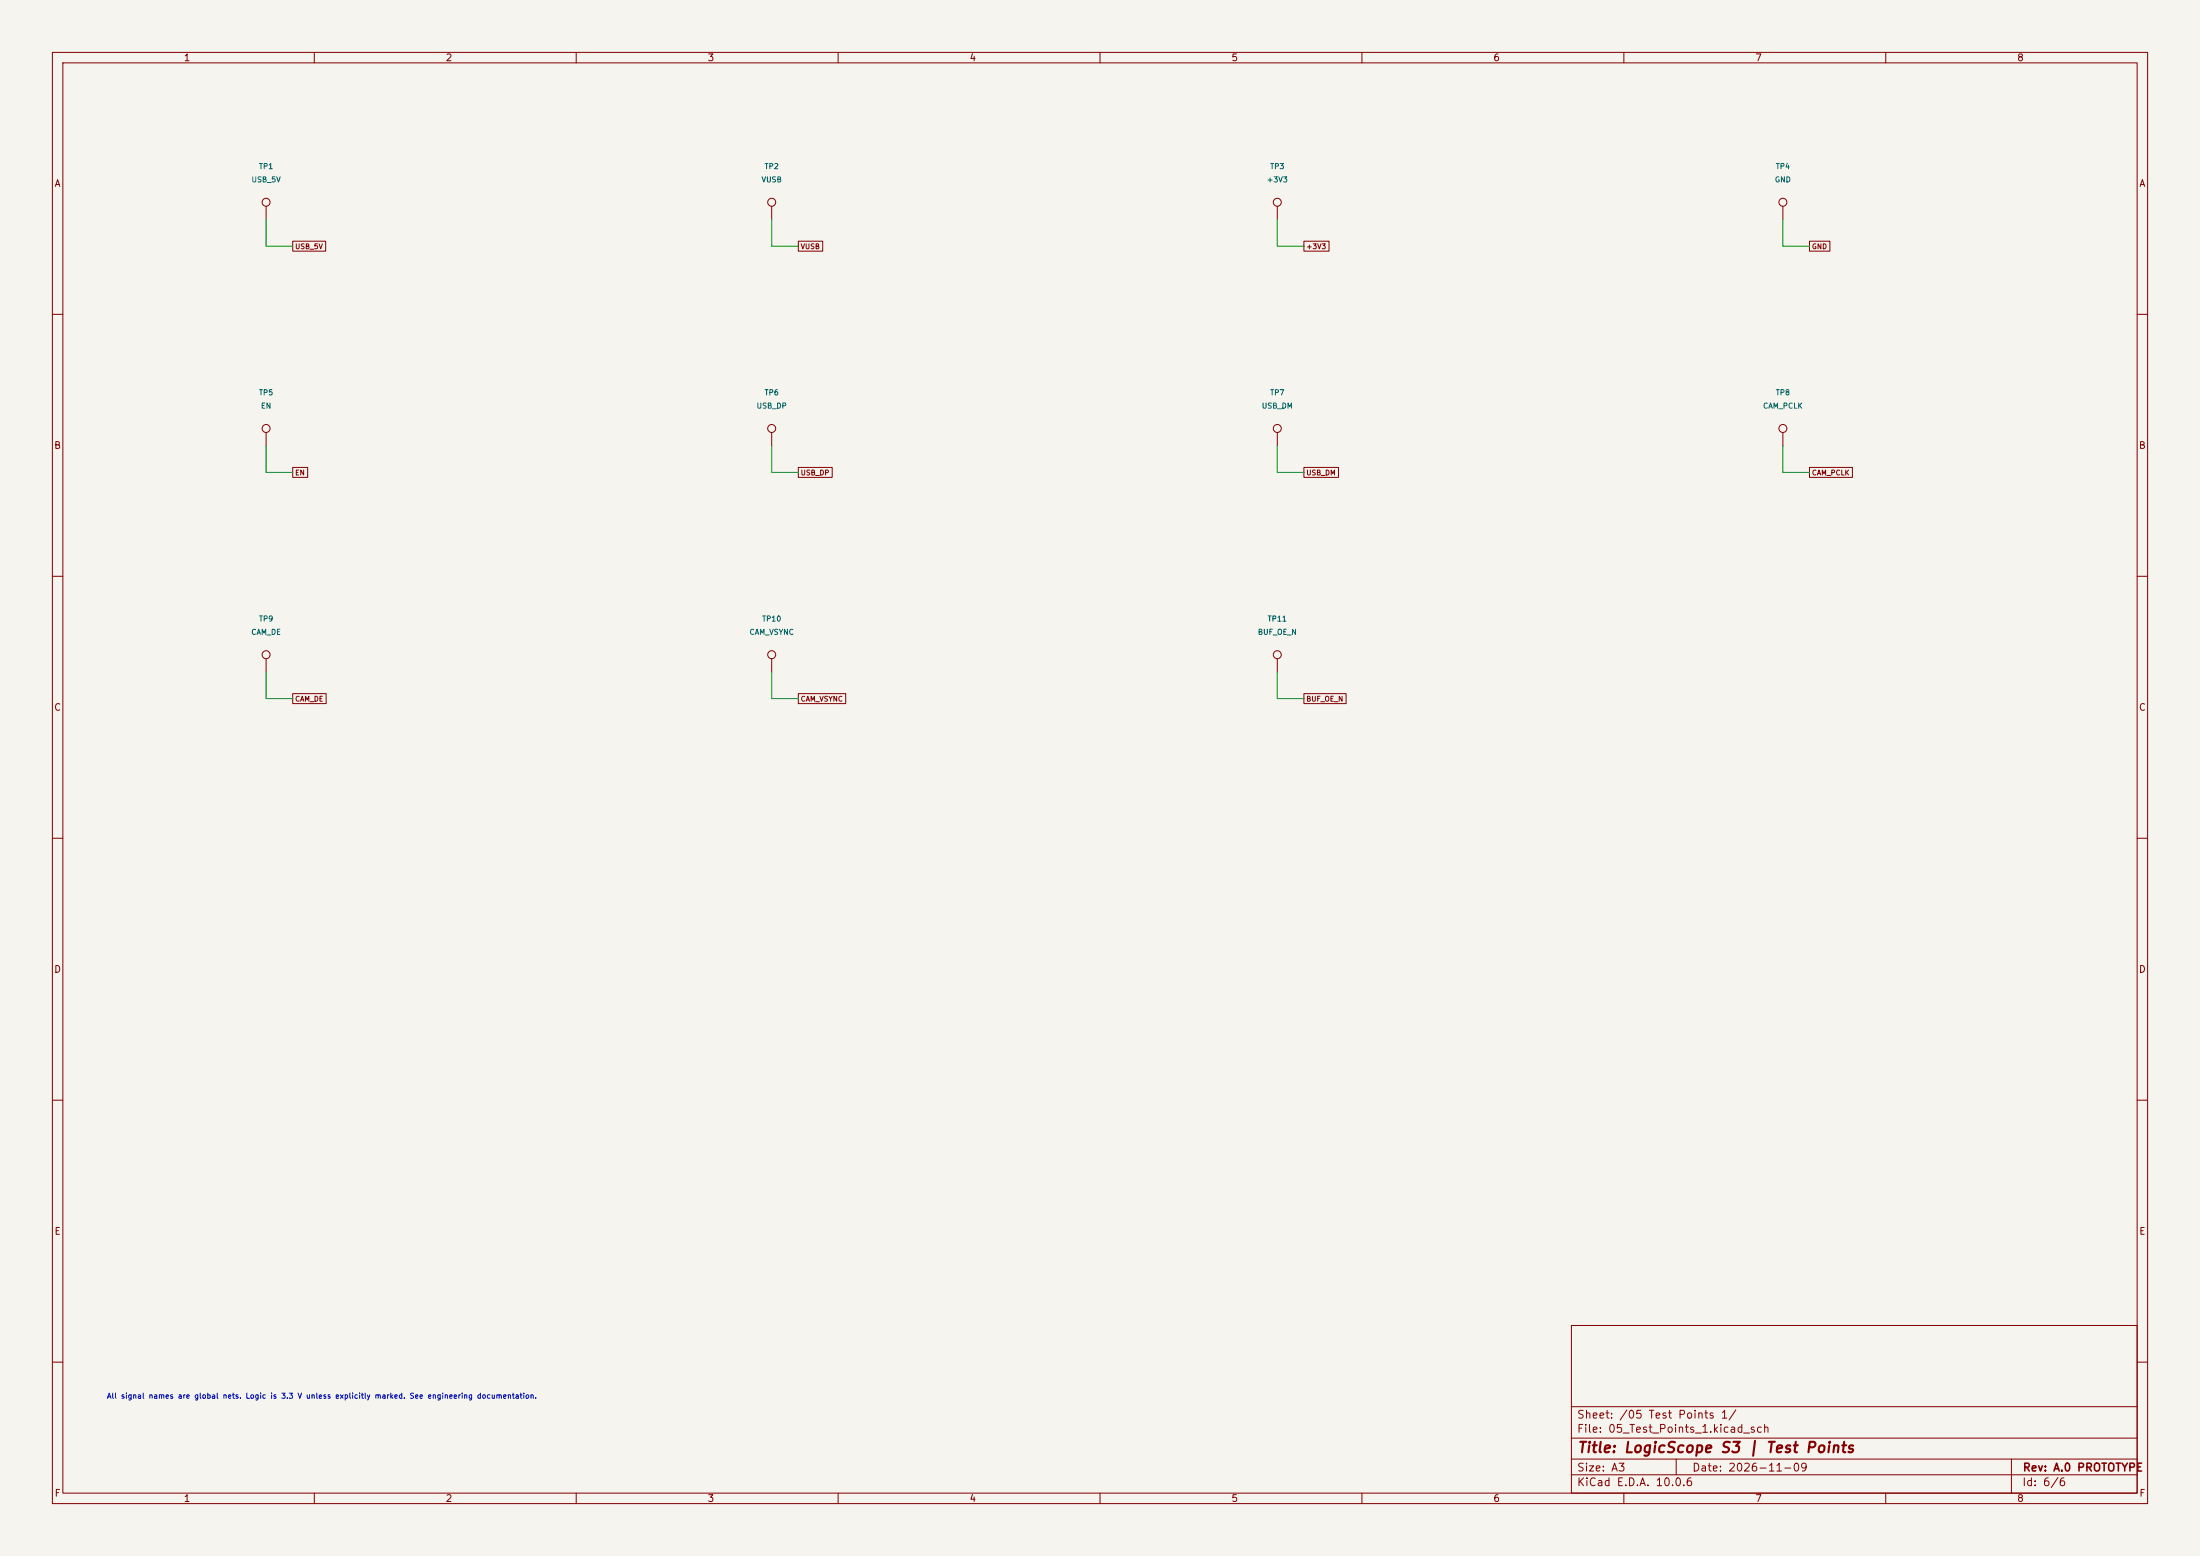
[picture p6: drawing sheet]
(kicad_sch (version 20250114) (generator "eeschema") (paper "A3") (title_block (title "LogicScope S3 | Test Points") (rev "A.0 PROTOTYPE") (date "2026-11-09")) (lib_symbols (symbol "Connector:TestPoint" (pin_numbers (hide yes)) (pin_names (offset 0.762) (hide yes)) (exclude_from_sim no) (in_bom yes) (on_board yes) (in_pos_files yes) (duplicate_pin_numbers_are_jumpers no) (property "Reference" "TP" (at 0 6.858 0) (show_name no) (do_not_autoplace no) (effects (font (size 1.27 1.27)))) (property "Value" "TestPoint" (at 0 5.08 0) (show_name no) (do_not_autoplace no) (effects (font (size 1.27 1.27)))) (property "Footprint" "" (at 5.08 0 0) (show_name no) (do_not_autoplace no) (hide yes) (effects (font (size 1.27 1.27)))) (property "Datasheet" "" (at 5.08 0 0) (show_name no) (do_not_autoplace no) (hide yes) (effects (font (size 1.27 1.27)))) (property "Description" "test point" (at 0 0 0) (show_name no) (do_not_autoplace no) (hide yes) (effects (font (size 1.27 1.27)))) (property "ki_keywords" "test point tp" (at 0 0 0) (show_name no) (do_not_autoplace no) (hide yes) (effects (font (size 1.27 1.27)))) (property "ki_fp_filters" "Pin* Test*" (at 0 0 0) (show_name no) (do_not_autoplace no) (hide yes) (effects (font (size 1.27 1.27)))) (symbol "TestPoint_0_1" (circle (center 0 3.302) (radius 0.762) (stroke (width 0) (type default)) (fill (type none)))) (symbol "TestPoint_1_1" (pin passive line (at 0 0 90) (length 2.54) (name "1" (effects (font (size 1.27 1.27)))) (number "1" (effects (font (size 1.27 1.27)))))) (embedded_fonts no))) (wire (pts (xy 50.8 41.91) (xy 50.8 46.99)) (stroke (width 0) (type default))) (global_label "USB_5V" (shape passive) (at 55.88 46.99 180) (fields_autoplaced yes) (effects (font (size 0.95 0.95)) (justify left))) (symbol (lib_id "Connector:TestPoint") (at 50.8 41.91 0) (unit 1) (in_bom no) (on_board yes) (dnp no) (property "Reference" "TP1" (at 50.8 31.749999999999996 0) (effects (font (size 1 1)))) (property "Value" "USB_5V" (at 50.8 34.29 0) (effects (font (size 1 1)))) (property "Footprint" "TestPoint:TestPoint_Pad_D1.0mm" (at 50.8 41.91 0) (effects (font (size 1 1))) (hide yes)) (property "MPN" "PCB_PAD" (at 50.8 41.91 0) (effects (font (size 1 1))) (hide yes)) (property "Manufacturer" "PCB" (at 50.8 41.91 0) (effects (font (size 1 1))) (hide yes)) (property "Datasheet" "" (at 50.8 41.91 0) (effects (font (size 1 1))) (hide yes)) (pin "1") (in_pos_files no)) (wire (pts (xy 147.32 41.91) (xy 147.32 46.99)) (stroke (width 0) (type default))) (global_label "VUSB" (shape passive) (at 152.4 46.99 180) (fields_autoplaced yes) (effects (font (size 0.95 0.95)) (justify left))) (symbol (lib_id "Connector:TestPoint") (at 147.32 41.91 0) (unit 1) (in_bom no) (on_board yes) (dnp no) (property "Reference" "TP2" (at 147.32 31.749999999999996 0) (effects (font (size 1 1)))) (property "Value" "VUSB" (at 147.32 34.29 0) (effects (font (size 1 1)))) (property "Footprint" "TestPoint:TestPoint_Pad_D1.0mm" (at 147.32 41.91 0) (effects (font (size 1 1))) (hide yes)) (property "MPN" "PCB_PAD" (at 147.32 41.91 0) (effects (font (size 1 1))) (hide yes)) (property "Manufacturer" "PCB" (at 147.32 41.91 0) (effects (font (size 1 1))) (hide yes)) (property "Datasheet" "" (at 147.32 41.91 0) (effects (font (size 1 1))) (hide yes)) (pin "1") (in_pos_files no)) (wire (pts (xy 243.84 41.91) (xy 243.84 46.99)) (stroke (width 0) (type default))) (global_label "+3V3" (shape passive) (at 248.92 46.99 180) (fields_autoplaced yes) (effects (font (size 0.95 0.95)) (justify left))) (symbol (lib_id "Connector:TestPoint") (at 243.83999999999997 41.91 0) (unit 1) (in_bom no) (on_board yes) (dnp no) (property "Reference" "TP3" (at 243.83999999999997 31.749999999999996 0) (effects (font (size 1 1)))) (property "Value" "+3V3" (at 243.83999999999997 34.29 0) (effects (font (size 1 1)))) (property "Footprint" "TestPoint:TestPoint_Pad_D1.0mm" (at 243.83999999999997 41.91 0) (effects (font (size 1 1))) (hide yes)) (property "MPN" "PCB_PAD" (at 243.83999999999997 41.91 0) (effects (font (size 1 1))) (hide yes)) (property "Manufacturer" "PCB" (at 243.83999999999997 41.91 0) (effects (font (size 1 1))) (hide yes)) (property "Datasheet" "" (at 243.83999999999997 41.91 0) (effects (font (size 1 1))) (hide yes)) (pin "1") (in_pos_files no)) (wire (pts (xy 340.36 41.91) (xy 340.36 46.99)) (stroke (width 0) (type default))) (global_label "GND" (shape passive) (at 345.44 46.99 180) (fields_autoplaced yes) (effects (font (size 0.95 0.95)) (justify left))) (symbol (lib_id "Connector:TestPoint") (at 340.36 41.91 0) (unit 1) (in_bom no) (on_board yes) (dnp no) (property "Reference" "TP4" (at 340.36 31.749999999999996 0) (effects (font (size 1 1)))) (property "Value" "GND" (at 340.36 34.29 0) (effects (font (size 1 1)))) (property "Footprint" "TestPoint:TestPoint_Pad_D1.0mm" (at 340.36 41.91 0) (effects (font (size 1 1))) (hide yes)) (property "MPN" "PCB_PAD" (at 340.36 41.91 0) (effects (font (size 1 1))) (hide yes)) (property "Manufacturer" "PCB" (at 340.36 41.91 0) (effects (font (size 1 1))) (hide yes)) (property "Datasheet" "" (at 340.36 41.91 0) (effects (font (size 1 1))) (hide yes)) (pin "1") (in_pos_files no)) (wire (pts (xy 50.8 85.09) (xy 50.8 90.17)) (stroke (width 0) (type default))) (global_label "EN" (shape passive) (at 55.88 90.17 180) (fields_autoplaced yes) (effects (font (size 0.95 0.95)) (justify left))) (symbol (lib_id "Connector:TestPoint") (at 50.8 85.09 0) (unit 1) (in_bom no) (on_board yes) (dnp no) (property "Reference" "TP5" (at 50.8 74.93 0) (effects (font (size 1 1)))) (property "Value" "EN" (at 50.8 77.47000000000001 0) (effects (font (size 1 1)))) (property "Footprint" "TestPoint:TestPoint_Pad_D1.0mm" (at 50.8 85.09 0) (effects (font (size 1 1))) (hide yes)) (property "MPN" "PCB_PAD" (at 50.8 85.09 0) (effects (font (size 1 1))) (hide yes)) (property "Manufacturer" "PCB" (at 50.8 85.09 0) (effects (font (size 1 1))) (hide yes)) (property "Datasheet" "" (at 50.8 85.09 0) (effects (font (size 1 1))) (hide yes)) (pin "1") (in_pos_files no)) (wire (pts (xy 147.32 85.09) (xy 147.32 90.17)) (stroke (width 0) (type default))) (global_label "USB_DP" (shape passive) (at 152.4 90.17 180) (fields_autoplaced yes) (effects (font (size 0.95 0.95)) (justify left))) (symbol (lib_id "Connector:TestPoint") (at 147.32 85.09 0) (unit 1) (in_bom no) (on_board yes) (dnp no) (property "Reference" "TP6" (at 147.32 74.93 0) (effects (font (size 1 1)))) (property "Value" "USB_DP" (at 147.32 77.47000000000001 0) (effects (font (size 1 1)))) (property "Footprint" "LogicScope:TestPoint_D0.5mm" (at 147.32 85.09 0) (effects (font (size 1 1))) (hide yes)) (property "MPN" "PCB_PAD" (at 147.32 85.09 0) (effects (font (size 1 1))) (hide yes)) (property "Manufacturer" "PCB" (at 147.32 85.09 0) (effects (font (size 1 1))) (hide yes)) (property "Datasheet" "" (at 147.32 85.09 0) (effects (font (size 1 1))) (hide yes)) (pin "1") (in_pos_files no)) (wire (pts (xy 243.84 85.09) (xy 243.84 90.17)) (stroke (width 0) (type default))) (global_label "USB_DM" (shape passive) (at 248.92 90.17 180) (fields_autoplaced yes) (effects (font (size 0.95 0.95)) (justify left))) (symbol (lib_id "Connector:TestPoint") (at 243.83999999999997 85.09 0) (unit 1) (in_bom no) (on_board yes) (dnp no) (property "Reference" "TP7" (at 243.83999999999997 74.93 0) (effects (font (size 1 1)))) (property "Value" "USB_DM" (at 243.83999999999997 77.47000000000001 0) (effects (font (size 1 1)))) (property "Footprint" "LogicScope:TestPoint_D0.5mm" (at 243.83999999999997 85.09 0) (effects (font (size 1 1))) (hide yes)) (property "MPN" "PCB_PAD" (at 243.83999999999997 85.09 0) (effects (font (size 1 1))) (hide yes)) (property "Manufacturer" "PCB" (at 243.83999999999997 85.09 0) (effects (font (size 1 1))) (hide yes)) (property "Datasheet" "" (at 243.83999999999997 85.09 0) (effects (font (size 1 1))) (hide yes)) (pin "1") (in_pos_files no)) (wire (pts (xy 340.36 85.09) (xy 340.36 90.17)) (stroke (width 0) (type default))) (global_label "CAM_PCLK" (shape passive) (at 345.44 90.17 180) (fields_autoplaced yes) (effects (font (size 0.95 0.95)) (justify left))) (symbol (lib_id "Connector:TestPoint") (at 340.36 85.09 0) (unit 1) (in_bom no) (on_board yes) (dnp no) (property "Reference" "TP8" (at 340.36 74.93 0) (effects (font (size 1 1)))) (property "Value" "CAM_PCLK" (at 340.36 77.47000000000001 0) (effects (font (size 1 1)))) (property "Footprint" "TestPoint:TestPoint_Pad_D1.0mm" (at 340.36 85.09 0) (effects (font (size 1 1))) (hide yes)) (property "MPN" "PCB_PAD" (at 340.36 85.09 0) (effects (font (size 1 1))) (hide yes)) (property "Manufacturer" "PCB" (at 340.36 85.09 0) (effects (font (size 1 1))) (hide yes)) (property "Datasheet" "" (at 340.36 85.09 0) (effects (font (size 1 1))) (hide yes)) (pin "1") (in_pos_files no)) (wire (pts (xy 50.8 128.27) (xy 50.8 133.35)) (stroke (width 0) (type default))) (global_label "CAM_DE" (shape passive) (at 55.88 133.35 180) (fields_autoplaced yes) (effects (font (size 0.95 0.95)) (justify left))) (symbol (lib_id "Connector:TestPoint") (at 50.8 128.27 0) (unit 1) (in_bom no) (on_board yes) (dnp no) (property "Reference" "TP9" (at 50.8 118.11000000000001 0) (effects (font (size 1 1)))) (property "Value" "CAM_DE" (at 50.8 120.65000000000002 0) (effects (font (size 1 1)))) (property "Footprint" "TestPoint:TestPoint_Pad_D1.0mm" (at 50.8 128.27 0) (effects (font (size 1 1))) (hide yes)) (property "MPN" "PCB_PAD" (at 50.8 128.27 0) (effects (font (size 1 1))) (hide yes)) (property "Manufacturer" "PCB" (at 50.8 128.27 0) (effects (font (size 1 1))) (hide yes)) (property "Datasheet" "" (at 50.8 128.27 0) (effects (font (size 1 1))) (hide yes)) (pin "1") (in_pos_files no)) (wire (pts (xy 147.32 128.27) (xy 147.32 133.35)) (stroke (width 0) (type default))) (global_label "CAM_VSYNC" (shape passive) (at 152.4 133.35 180) (fields_autoplaced yes) (effects (font (size 0.95 0.95)) (justify left))) (symbol (lib_id "Connector:TestPoint") (at 147.32 128.27 0) (unit 1) (in_bom no) (on_board yes) (dnp no) (property "Reference" "TP10" (at 147.32 118.11000000000001 0) (effects (font (size 1 1)))) (property "Value" "CAM_VSYNC" (at 147.32 120.65000000000002 0) (effects (font (size 1 1)))) (property "Footprint" "TestPoint:TestPoint_Pad_D1.0mm" (at 147.32 128.27 0) (effects (font (size 1 1))) (hide yes)) (property "MPN" "PCB_PAD" (at 147.32 128.27 0) (effects (font (size 1 1))) (hide yes)) (property "Manufacturer" "PCB" (at 147.32 128.27 0) (effects (font (size 1 1))) (hide yes)) (property "Datasheet" "" (at 147.32 128.27 0) (effects (font (size 1 1))) (hide yes)) (pin "1") (in_pos_files no)) (wire (pts (xy 243.84 128.27) (xy 243.84 133.35)) (stroke (width 0) (type default))) (global_label "BUF_OE_N" (shape passive) (at 248.92 133.35 180) (fields_autoplaced yes) (effects (font (size 0.95 0.95)) (justify left))) (symbol (lib_id "Connector:TestPoint") (at 243.83999999999997 128.27 0) (unit 1) (in_bom no) (on_board yes) (dnp no) (property "Reference" "TP11" (at 243.83999999999997 118.11000000000001 0) (effects (font (size 1 1)))) (property "Value" "BUF_OE_N" (at 243.83999999999997 120.65000000000002 0) (effects (font (size 1 1)))) (property "Footprint" "TestPoint:TestPoint_Pad_D1.0mm" (at 243.83999999999997 128.27 0) (effects (font (size 1 1))) (hide yes)) (property "MPN" "PCB_PAD" (at 243.83999999999997 128.27 0) (effects (font (size 1 1))) (hide yes)) (property "Manufacturer" "PCB" (at 243.83999999999997 128.27 0) (effects (font (size 1 1))) (hide yes)) (property "Datasheet" "" (at 243.83999999999997 128.27 0) (effects (font (size 1 1))) (hide yes)) (pin "1") (in_pos_files no)) (text "All signal names are global nets. Logic is 3.3 V unless explicitly marked. See engineering documentation." (at 20.32 266.7 0) (effects (font (size 1.0 1.0)) (justify left))) (embedded_fonts no) (wire (pts (xy 50.8 46.99) (xy 55.88 46.99)) (stroke (width 0) (type default))) (wire (pts (xy 147.32 46.99) (xy 152.4 46.99)) (stroke (width 0) (type default))) (wire (pts (xy 243.84 46.99) (xy 248.92 46.99)) (stroke (width 0) (type default))) (wire (pts (xy 340.36 46.99) (xy 345.44 46.99)) (stroke (width 0) (type default))) (wire (pts (xy 50.8 90.17) (xy 55.88 90.17)) (stroke (width 0) (type default))) (wire (pts (xy 147.32 90.17) (xy 152.4 90.17)) (stroke (width 0) (type default))) (wire (pts (xy 243.84 90.17) (xy 248.92 90.17)) (stroke (width 0) (type default))) (wire (pts (xy 340.36 90.17) (xy 345.44 90.17)) (stroke (width 0) (type default))) (wire (pts (xy 50.8 133.35) (xy 55.88 133.35)) (stroke (width 0) (type default))) (wire (pts (xy 147.32 133.35) (xy 152.4 133.35)) (stroke (width 0) (type default))) (wire (pts (xy 243.84 133.35) (xy 248.92 133.35)) (stroke (width 0) (type default))))
